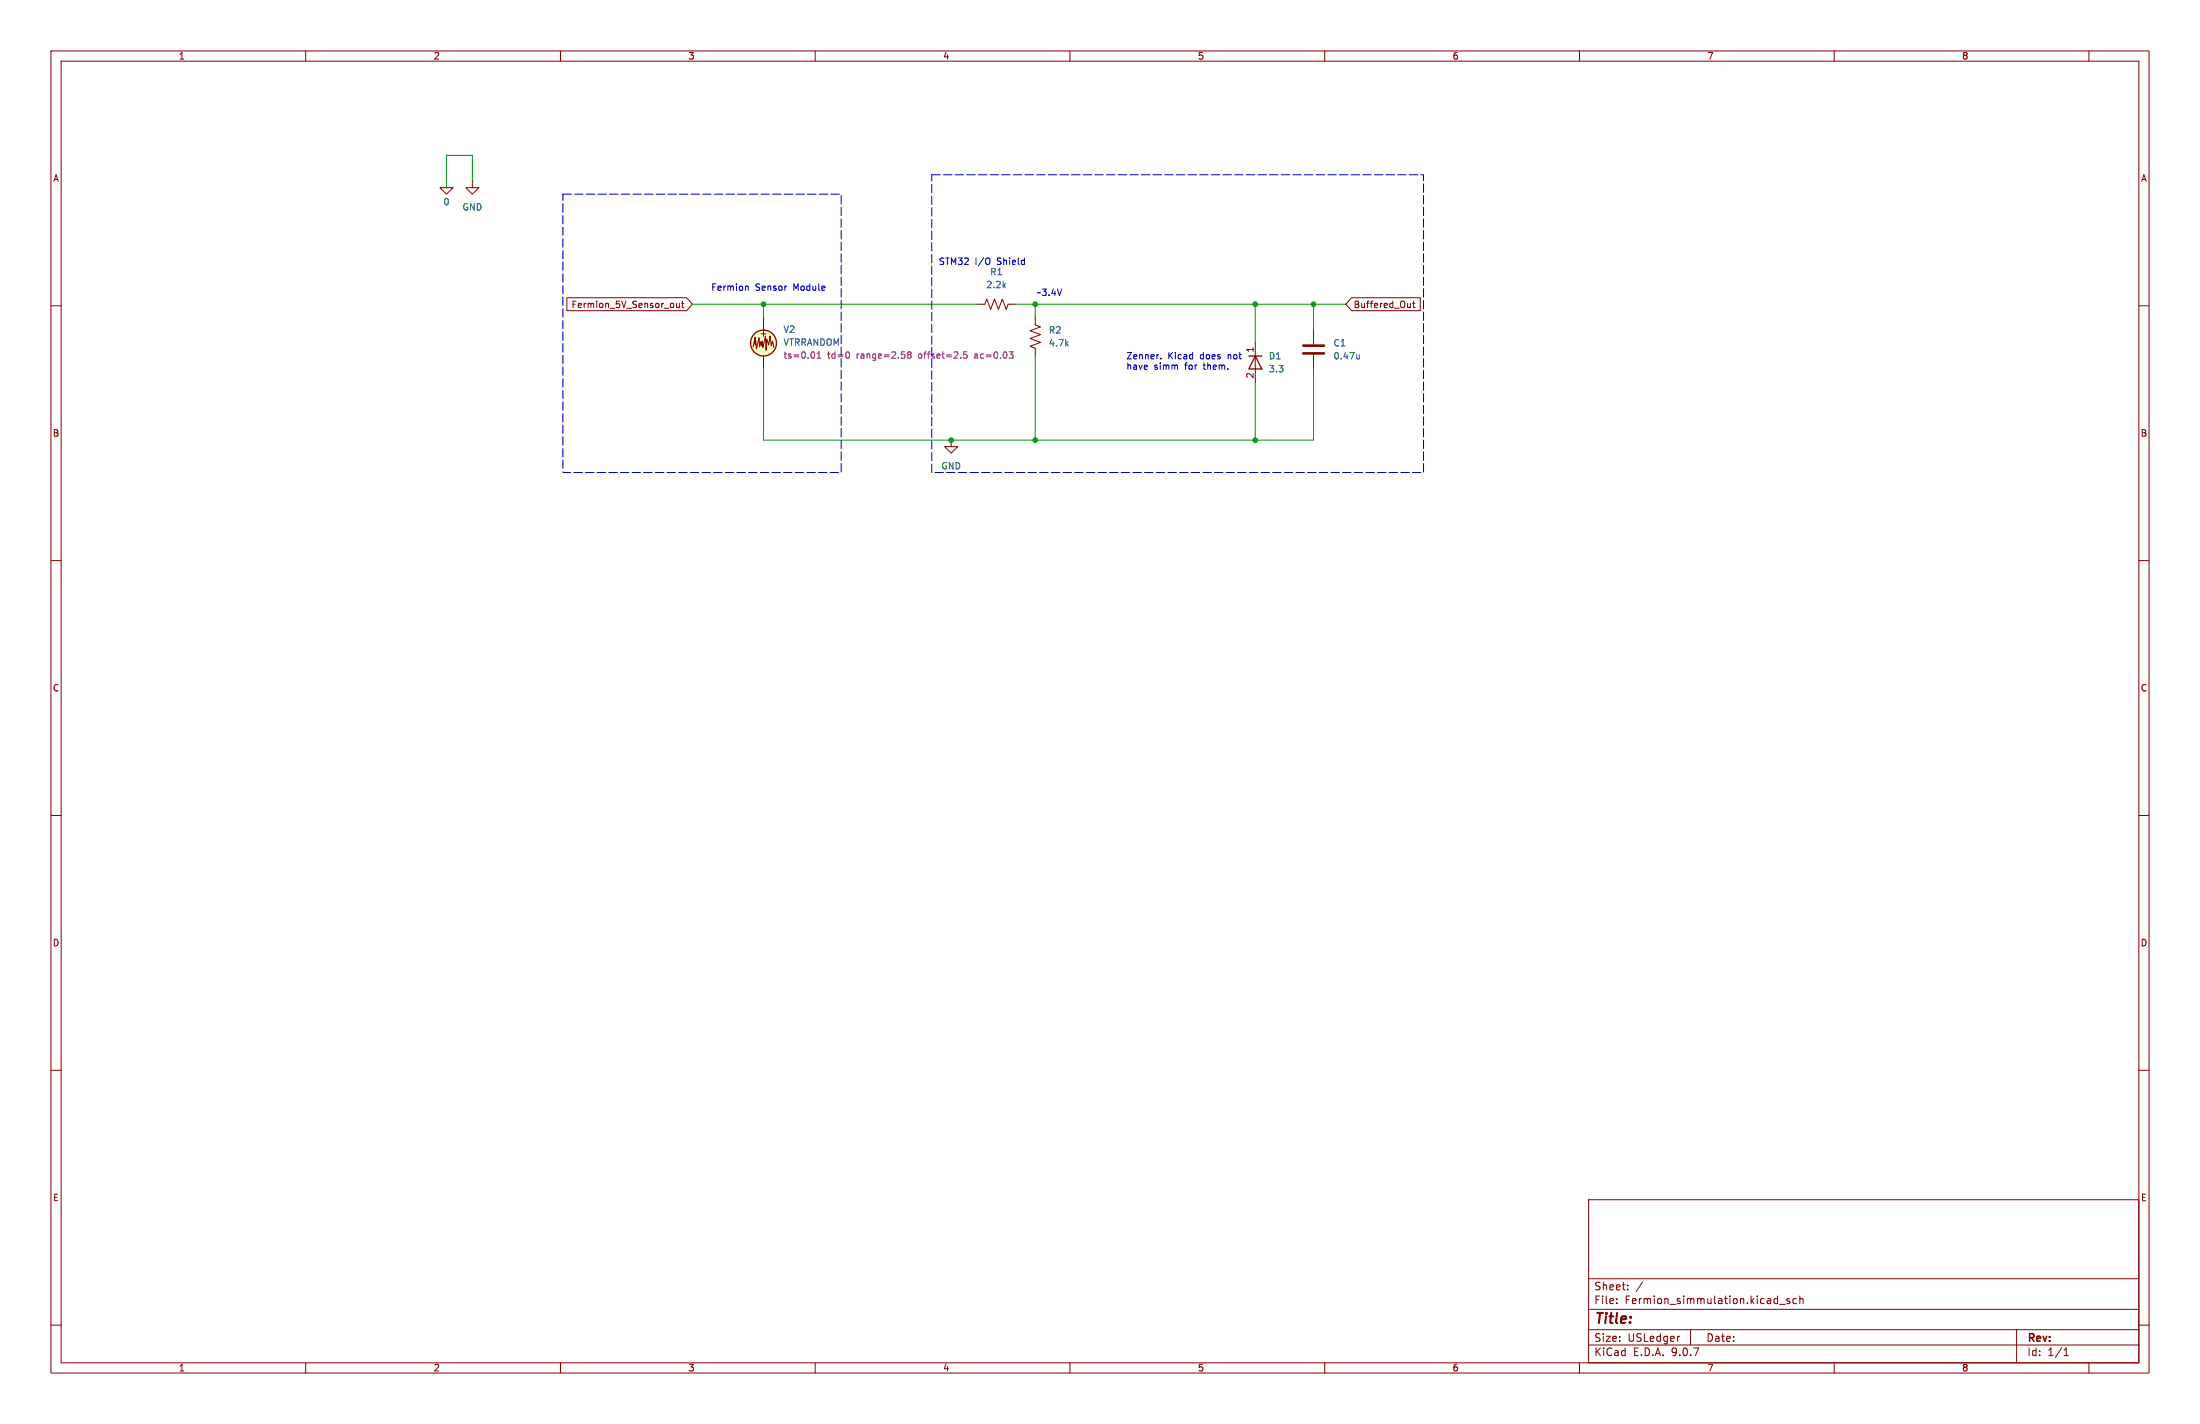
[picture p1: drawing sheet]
(kicad_sch
 (version 20250114)
 (generator "eeschema")
 (generator_version "9.0")
 (paper "USLedger")
 (lib_symbols
  (symbol "Device:C"
   (pin_numbers (hide yes))
   (pin_names
    (offset 0.254)) (exclude_from_sim no) (in_bom yes) (on_board yes)
   (property "Reference" "C" (at 0.635 2.54 0) (effects (font (size 1.27 1.27)) (justify left)))
   (property "Value" "C" (at 0.635 -2.54 0) (effects (font (size 1.27 1.27)) (justify left)))
   (property "Footprint" "" (at 0.9652 -3.81 0) (effects (font (size 1.27 1.27)) (hide yes)))
   (property "Datasheet" "~" (at 0 0 0) (effects (font (size 1.27 1.27)) (hide yes)))
   (property "Description" "Unpolarized capacitor" (at 0 0 0) (effects (font (size 1.27 1.27)) (hide yes)))
   (symbol "C_0_1"
    (polyline (pts (xy -2.032 0.762) (xy 2.032 0.762)) (stroke (width 0.508) (type default)) (fill (type none)))
    (polyline (pts (xy -2.032 -0.762) (xy 2.032 -0.762)) (stroke (width 0.508) (type default)) (fill (type none))))
   (symbol "C_1_1"
    (pin passive line (at 0 3.81 270) (length 2.794) (name "~" (effects (font (size 1.27 1.27)))) (number "1" (effects (font (size 1.27 1.27)))))
    (pin passive line (at 0 -3.81 90) (length 2.794) (name "~" (effects (font (size 1.27 1.27)))) (number "2" (effects (font (size 1.27 1.27))))))
   (embedded_fonts no))
  (symbol "Device:R_US"
   (pin_numbers (hide yes))
   (pin_names
    (offset 0)) (exclude_from_sim no) (in_bom yes) (on_board yes)
   (property "Reference" "R" (at 2.54 0 90) (effects (font (size 1.27 1.27))))
   (property "Value" "R_US" (at -2.54 0 90) (effects (font (size 1.27 1.27))))
   (property "Footprint" "" (at 1.016 -0.254 90) (effects (font (size 1.27 1.27)) (hide yes)))
   (property "Datasheet" "~" (at 0 0 0) (effects (font (size 1.27 1.27)) (hide yes)))
   (property "Description" "Resistor, US symbol" (at 0 0 0) (effects (font (size 1.27 1.27)) (hide yes)))
   (symbol "R_US_0_1"
    (polyline (pts (xy 0 2.286) (xy 0 2.54)) (stroke (width 0) (type default)) (fill (type none)))
    (polyline (pts (xy 0 2.286) (xy 1.016 1.905) (xy 0 1.524) (xy -1.016 1.143) (xy 0 0.762)) (stroke (width 0) (type default)) (fill (type none)))
    (polyline (pts (xy 0 0.762) (xy 1.016 0.381) (xy 0 0) (xy -1.016 -0.381) (xy 0 -0.762)) (stroke (width 0) (type default)) (fill (type none)))
    (polyline (pts (xy 0 -0.762) (xy 1.016 -1.143) (xy 0 -1.524) (xy -1.016 -1.905) (xy 0 -2.286)) (stroke (width 0) (type default)) (fill (type none)))
    (polyline (pts (xy 0 -2.286) (xy 0 -2.54)) (stroke (width 0) (type default)) (fill (type none))))
   (symbol "R_US_1_1"
    (pin passive line (at 0 3.81 270) (length 1.27) (name "~" (effects (font (size 1.27 1.27)))) (number "1" (effects (font (size 1.27 1.27)))))
    (pin passive line (at 0 -3.81 90) (length 1.27) (name "~" (effects (font (size 1.27 1.27)))) (number "2" (effects (font (size 1.27 1.27))))))
   (embedded_fonts no))
  (symbol "Simulation_SPICE:0"
   (power)
   (pin_numbers (hide yes))
   (pin_names
    (offset 0) (hide yes)) (exclude_from_sim no) (in_bom yes) (on_board yes)
   (property "Reference" "#GND" (at 0 -5.08 0) (effects (font (size 1.27 1.27)) (hide yes)))
   (property "Value" "0" (at 0 -2.54 0) (effects (font (size 1.27 1.27))))
   (property "Footprint" "" (at 0 0 0) (effects (font (size 1.27 1.27)) (hide yes)))
   (property "Datasheet" "https://ngspice.sourceforge.io/docs/ngspice-html-manual/manual.xhtml#subsec_Circuit_elements__device" (at 0 -10.16 0) (effects (font (size 1.27 1.27)) (hide yes)))
   (property "Description" "0V reference potential for simulation" (at 0 -7.62 0) (effects (font (size 1.27 1.27)) (hide yes)))
   (symbol "0_0_1"
    (polyline (pts (xy -1.27 0) (xy 0 -1.27) (xy 1.27 0) (xy -1.27 0)) (stroke (width 0) (type default)) (fill (type none))))
   (symbol "0_1_1"
    (pin power_in line (at 0 0 0) (length 0) (name "~" (effects (font (size 1.016 1.016)))) (number "1" (effects (font (size 1.016 1.016))))))
   (embedded_fonts no))
  (symbol "Simulation_SPICE:D"
   (pin_names
    (offset 1.016) (hide yes)) (exclude_from_sim no) (in_bom yes) (on_board yes)
   (property "Reference" "D" (at 0 2.54 0) (effects (font (size 1.27 1.27))))
   (property "Value" "D" (at 0 -2.54 0) (effects (font (size 1.27 1.27))))
   (property "Footprint" "" (at 0 0 0) (effects (font (size 1.27 1.27)) (hide yes)))
   (property "Datasheet" "https://ngspice.sourceforge.io/docs/ngspice-html-manual/manual.xhtml#cha_DIODEs" (at 0 0 0) (effects (font (size 1.27 1.27)) (hide yes)))
   (property "Description" "Diode for simulation or PCB" (at 0 0 0) (effects (font (size 1.27 1.27)) (hide yes)))
   (property "Sim.Device" "D" (at 0 0 0) (effects (font (size 1.27 1.27)) (hide yes)))
   (property "Sim.Pins" "1=K 2=A" (at 0 0 0) (effects (font (size 1.27 1.27)) (hide yes)))
   (property "Sim.Params" "rs=50m cjo=10p" (at 0 0 0) (effects (font (size 1.27 1.27)) (hide yes)))
   (symbol "D_0_1"
    (polyline (pts (xy -1.27 1.27) (xy -1.27 -1.27)) (stroke (width 0.254) (type default)) (fill (type none)))
    (polyline (pts (xy 1.27 1.27) (xy 1.27 -1.27) (xy -1.27 0) (xy 1.27 1.27)) (stroke (width 0.254) (type default)) (fill (type none)))
    (polyline (pts (xy 1.27 0) (xy -1.27 0)) (stroke (width 0) (type default)) (fill (type none))))
   (symbol "D_1_1"
    (pin passive line (at -3.81 0 0) (length 2.54) (name "K" (effects (font (size 1.27 1.27)))) (number "1" (effects (font (size 1.27 1.27)))))
    (pin passive line (at 3.81 0 180) (length 2.54) (name "A" (effects (font (size 1.27 1.27)))) (number "2" (effects (font (size 1.27 1.27))))))
   (embedded_fonts no))
  (symbol "Simulation_SPICE:VTRRANDOM"
   (pin_numbers (hide yes))
   (pin_names
    (offset 0.0254)) (exclude_from_sim no) (in_bom yes) (on_board yes)
   (property "Reference" "V" (at 2.54 2.54 0) (effects (font (size 1.27 1.27)) (justify left)))
   (property "Value" "VTRRANDOM" (at 2.54 0 0) (effects (font (size 1.27 1.27)) (justify left)))
   (property "Footprint" "" (at 0 0 0) (effects (font (size 1.27 1.27)) (hide yes)))
   (property "Datasheet" "https://ngspice.sourceforge.io/docs/ngspice-html-manual/manual.xhtml#subsec_Random_voltage_source" (at 0 0 0) (effects (font (size 1.27 1.27)) (hide yes)))
   (property "Description" "Voltage source, random noise" (at 0 0 0) (effects (font (size 1.27 1.27)) (hide yes)))
   (property "Sim.Pins" "1=+ 2=-" (at 0 0 0) (effects (font (size 1.27 1.27)) (hide yes)))
   (property "Sim.Params" "ts=1u td=0 range=1 offset=0" (at 2.54 -2.54 0) (effects (font (size 1.27 1.27)) (justify left)))
   (property "Sim.Type" "RANDUNIFORM" (at 0 0 0) (effects (font (size 1.27 1.27)) (hide yes)))
   (property "Sim.Device" "V" (at 0 0 0) (effects (font (size 1.27 1.27)) (justify left) (hide yes)))
   (symbol "VTRRANDOM_0_0"
    (text "+" (at 0 1.905 0) (effects (font (size 1.27 1.27)))))
   (symbol "VTRRANDOM_0_1"
    (polyline (pts (xy -2.032 -0.762) (xy -1.651 1.143) (xy -1.651 -0.254) (xy -1.524 0.508) (xy -1.397 -1.143) (xy -0.889 1.016) (xy -0.762 -0.762) (xy -0.508 0.254) (xy -0.381 -0.508) (xy -0.254 0.381) (xy -0.127 -0.889) (xy 0.381 1.397) (xy 0.508 -1.397) (xy 0.635 0.762) (xy 1.016 -0.381) (xy 1.27 1.397) (xy 1.524 -0.508) (xy 1.778 0.381) (xy 2.032 -0.889)) (stroke (width 0) (type default)) (fill (type none)))
    (circle (center 0 0) (radius 2.54) (stroke (width 0.254) (type default)) (fill (type background))))
   (symbol "VTRRANDOM_1_1"
    (pin passive line (at 0 5.08 270) (length 2.54) (name "~" (effects (font (size 1.27 1.27)))) (number "1" (effects (font (size 1.27 1.27)))))
    (pin passive line (at 0 -5.08 90) (length 2.54) (name "~" (effects (font (size 1.27 1.27)))) (number "2" (effects (font (size 1.27 1.27))))))
   (embedded_fonts no))
  (symbol "power:GND"
   (power)
   (pin_numbers (hide yes))
   (pin_names
    (offset 0) (hide yes)) (exclude_from_sim no) (in_bom yes) (on_board yes)
   (property "Reference" "#PWR" (at 0 -6.35 0) (effects (font (size 1.27 1.27)) (hide yes)))
   (property "Value" "GND" (at 0 -3.81 0) (effects (font (size 1.27 1.27))))
   (property "Footprint" "" (at 0 0 0) (effects (font (size 1.27 1.27)) (hide yes)))
   (property "Datasheet" "" (at 0 0 0) (effects (font (size 1.27 1.27)) (hide yes)))
   (property "Description" "Power symbol creates a global label with name \"GND\" , ground" (at 0 0 0) (effects (font (size 1.27 1.27)) (hide yes)))
   (symbol "GND_0_1"
    (polyline (pts (xy 0 0) (xy 0 -1.27) (xy 1.27 -1.27) (xy 0 -2.54) (xy -1.27 -1.27) (xy 0 -1.27)) (stroke (width 0) (type default)) (fill (type none))))
   (symbol "GND_1_1"
    (pin power_in line (at 0 0 270) (length 0) (name "~" (effects (font (size 1.27 1.27)))) (number "1" (effects (font (size 1.27 1.27))))))
   (embedded_fonts no)))
 (rectangle
  (start 182.88 34.29)
  (end 279.4 92.71)
  (stroke (width 0) (type dash))
  (fill (type none)))
 (rectangle
  (start 110.49 38.1)
  (end 165.1 92.71)
  (stroke (width 0) (type dash))
  (fill (type none)))
 (text "Zenner. Kicad does not \nhave simm for them."
  (exclude_from_sim no)
  (at 220.98 71.12 0)
  (effects (font (size 1.27 1.27)) (justify left)))
 (text "STM32 I/O Shield "
  (exclude_from_sim no)
  (at 193.294 51.562 0)
  (effects (font (size 1.27 1.27))))
 (text "Fermion Sensor Module"
  (exclude_from_sim no)
  (at 150.876 56.642 0)
  (effects (font (size 1.27 1.27))))
 (text "~3.4V"
  (exclude_from_sim no)
  (at 205.994 57.658 0)
  (effects (font (size 1.27 1.27))))
 (junction
  (at 186.69 86.36)
  (diameter 0)
  (color 0 0 0 0))
 (junction
  (at 257.81 59.69)
  (diameter 0)
  (color 0 0 0 0))
 (junction
  (at 149.86 59.69)
  (diameter 0)
  (color 0 0 0 0))
 (junction
  (at 246.38 59.69)
  (diameter 0)
  (color 0 0 0 0))
 (junction
  (at 203.2 59.69)
  (diameter 0)
  (color 0 0 0 0))
 (junction
  (at 203.2 86.36)
  (diameter 0)
  (color 0 0 0 0))
 (junction
  (at 246.38 86.36)
  (diameter 0)
  (color 0 0 0 0))
 (wire
  (pts (xy 199.39 59.69) (xy 203.2 59.69))
  (stroke (width 0) (type default)))
 (wire
  (pts (xy 92.71 35.56) (xy 92.71 30.48))
  (stroke (width 0) (type default)))
 (wire
  (pts (xy 246.38 59.69) (xy 257.81 59.69))
  (stroke (width 0) (type default)))
 (wire
  (pts (xy 186.69 86.36) (xy 149.86 86.36))
  (stroke (width 0) (type default)))
 (wire
  (pts (xy 203.2 59.69) (xy 203.2 62.23))
  (stroke (width 0) (type default)))
 (wire
  (pts (xy 149.86 59.69) (xy 191.77 59.69))
  (stroke (width 0) (type default)))
 (wire
  (pts (xy 186.69 86.36) (xy 203.2 86.36))
  (stroke (width 0) (type default)))
 (wire
  (pts (xy 203.2 59.69) (xy 246.38 59.69))
  (stroke (width 0) (type default)))
 (wire
  (pts (xy 246.38 74.93) (xy 246.38 86.36))
  (stroke (width 0) (type default)))
 (wire
  (pts (xy 257.81 59.69) (xy 257.81 64.77))
  (stroke (width 0) (type default)))
 (wire
  (pts (xy 257.81 86.36) (xy 246.38 86.36))
  (stroke (width 0) (type default)))
 (wire
  (pts (xy 135.89 59.69) (xy 149.86 59.69))
  (stroke (width 0) (type default)))
 (wire
  (pts (xy 149.86 59.69) (xy 149.86 62.23))
  (stroke (width 0) (type default)))
 (wire
  (pts (xy 246.38 86.36) (xy 203.2 86.36))
  (stroke (width 0) (type default)))
 (wire
  (pts (xy 203.2 69.85) (xy 203.2 86.36))
  (stroke (width 0) (type default)))
 (wire
  (pts (xy 87.63 30.48) (xy 87.63 36.83))
  (stroke (width 0) (type default)))
 (wire
  (pts (xy 149.86 86.36) (xy 149.86 72.39))
  (stroke (width 0) (type default)))
 (wire
  (pts (xy 257.81 72.39) (xy 257.81 86.36))
  (stroke (width 0) (type default)))
 (wire
  (pts (xy 257.81 59.69) (xy 264.16 59.69))
  (stroke (width 0) (type default)))
 (wire
  (pts (xy 246.38 67.31) (xy 246.38 59.69))
  (stroke (width 0) (type default)))
 (wire
  (pts (xy 92.71 30.48) (xy 87.63 30.48))
  (stroke (width 0) (type default)))
 (global_label "Fermion_5V_Sensor_out"
  (shape input)
  (at 135.89 59.69 180)
  (fields_autoplaced yes)
  (effects (font (size 1.27 1.27)) (justify right))
  (property "Intersheetrefs" "${INTERSHEET_REFS}" (at 110.7103 59.69 0) (effects (font (size 1.27 1.27)) (justify right) (hide yes))))
 (global_label "Buffered_Out"
  (shape input)
  (at 264.16 59.69 0)
  (fields_autoplaced yes)
  (effects (font (size 1.27 1.27)) (justify left))
  (property "Intersheetrefs" "${INTERSHEET_REFS}" (at 279.3008 59.69 0) (effects (font (size 1.27 1.27)) (justify left) (hide yes))))
 (symbol
  (lib_id "Simulation_SPICE:D")
  (at 246.38 71.12 270)
  (unit 1)
  (exclude_from_sim no)
  (in_bom yes)
  (on_board yes)
  (dnp no)
  (property "Reference" "D1" (at 248.92 69.8499 90) (effects (font (size 1.27 1.27)) (justify left)))
  (property "Value" "3.3" (at 248.92 72.3899 90) (effects (font (size 1.27 1.27)) (justify left)))
  (property "Footprint" "" (at 246.38 71.12 0) (effects (font (size 1.27 1.27)) (hide yes)))
  (property "Datasheet" "https://ngspice.sourceforge.io/docs/ngspice-html-manual/manual.xhtml#cha_DIODEs" (at 246.38 71.12 0) (effects (font (size 1.27 1.27)) (hide yes)))
  (property "Description" "Diode for simulation or PCB" (at 246.38 71.12 0) (effects (font (size 1.27 1.27)) (hide yes)))
  (property "Sim.Device" "D" (at 246.38 71.12 0) (effects (font (size 1.27 1.27)) (hide yes)))
  (property "Sim.Pins" "1=K 2=A" (at 246.38 71.12 0) (effects (font (size 1.27 1.27)) (hide yes)))
  (property "Sim.Params" "rs=50m cjo=10p bv=3.3 ibv=0.001" (at 246.38 71.12 0) (effects (font (size 1.27 1.27)) (hide yes)))
  (pin "1")
  (pin "2"))
 (symbol
  (lib_id "Simulation_SPICE:VTRRANDOM")
  (at 149.86 67.31 0)
  (unit 1)
  (exclude_from_sim no)
  (in_bom yes)
  (on_board yes)
  (dnp no)
  (fields_autoplaced yes)
  (property "Reference" "V2" (at 153.67 64.6401 0) (effects (font (size 1.27 1.27)) (justify left)))
  (property "Value" "VTRRANDOM" (at 153.67 67.1801 0) (effects (font (size 1.27 1.27)) (justify left)))
  (property "Footprint" "" (at 149.86 67.31 0) (effects (font (size 1.27 1.27)) (hide yes)))
  (property "Datasheet" "https://ngspice.sourceforge.io/docs/ngspice-html-manual/manual.xhtml#subsec_Random_voltage_source" (at 149.86 67.31 0) (effects (font (size 1.27 1.27)) (hide yes)))
  (property "Description" "Voltage source, random noise" (at 149.86 67.31 0) (effects (font (size 1.27 1.27)) (hide yes)))
  (property "Sim.Pins" "1=+ 2=-" (at 149.86 67.31 0) (effects (font (size 1.27 1.27)) (hide yes)))
  (property "Sim.Params" "ts=0.01 td=0 range=2.58 offset=2.5 ac=0.03" (at 153.67 69.7201 0) (effects (font (size 1.27 1.27)) (justify left)))
  (property "Sim.Type" "RANDUNIFORM" (at 149.86 67.31 0) (effects (font (size 1.27 1.27)) (hide yes)))
  (property "Sim.Device" "V" (at 149.86 67.31 0) (effects (font (size 1.27 1.27)) (justify left) (hide yes)))
  (pin "1")
  (pin "2"))
 (symbol
  (lib_id "Device:R_US")
  (at 203.2 66.04 180)
  (unit 1)
  (exclude_from_sim no)
  (in_bom yes)
  (on_board yes)
  (dnp no)
  (fields_autoplaced yes)
  (property "Reference" "R2" (at 205.74 64.7699 0) (effects (font (size 1.27 1.27)) (justify right)))
  (property "Value" "4.7k" (at 205.74 67.3099 0) (effects (font (size 1.27 1.27)) (justify right)))
  (property "Footprint" "" (at 202.184 65.786 90) (effects (font (size 1.27 1.27)) (hide yes)))
  (property "Datasheet" "~" (at 203.2 66.04 0) (effects (font (size 1.27 1.27)) (hide yes)))
  (property "Description" "Resistor, US symbol" (at 203.2 66.04 0) (effects (font (size 1.27 1.27)) (hide yes)))
  (pin "1")
  (pin "2"))
 (symbol
  (lib_id "Device:C")
  (at 257.81 68.58 0)
  (unit 1)
  (exclude_from_sim no)
  (in_bom yes)
  (on_board yes)
  (dnp no)
  (fields_autoplaced yes)
  (property "Reference" "C1" (at 261.62 67.3099 0) (effects (font (size 1.27 1.27)) (justify left)))
  (property "Value" "0.47u" (at 261.62 69.8499 0) (effects (font (size 1.27 1.27)) (justify left)))
  (property "Footprint" "" (at 258.7752 72.39 0) (effects (font (size 1.27 1.27)) (hide yes)))
  (property "Datasheet" "~" (at 257.81 68.58 0) (effects (font (size 1.27 1.27)) (hide yes)))
  (property "Description" "Unpolarized capacitor" (at 257.81 68.58 0) (effects (font (size 1.27 1.27)) (hide yes)))
  (pin "1")
  (pin "2"))
 (symbol
  (lib_id "power:GND")
  (at 92.71 35.56 0)
  (mirror y)
  (unit 1)
  (exclude_from_sim no)
  (in_bom yes)
  (on_board yes)
  (dnp no)
  (property "Reference" "#PWR01" (at 92.71 41.91 0) (effects (font (size 1.27 1.27)) (hide yes)))
  (property "Value" "GND" (at 92.71 40.64 0) (effects (font (size 1.27 1.27))))
  (property "Footprint" "" (at 92.71 35.56 0) (effects (font (size 1.27 1.27)) (hide yes)))
  (property "Datasheet" "" (at 92.71 35.56 0) (effects (font (size 1.27 1.27)) (hide yes)))
  (property "Description" "Power symbol creates a global label with name \"GND\" , ground" (at 92.71 35.56 0) (effects (font (size 1.27 1.27)) (hide yes)))
  (pin "1"))
 (symbol
  (lib_id "power:GND")
  (at 186.69 86.36 0)
  (unit 1)
  (exclude_from_sim no)
  (in_bom yes)
  (on_board yes)
  (dnp no)
  (fields_autoplaced yes)
  (property "Reference" "#PWR02" (at 186.69 92.71 0) (effects (font (size 1.27 1.27)) (hide yes)))
  (property "Value" "GND" (at 186.69 91.44 0) (effects (font (size 1.27 1.27))))
  (property "Footprint" "" (at 186.69 86.36 0) (effects (font (size 1.27 1.27)) (hide yes)))
  (property "Datasheet" "" (at 186.69 86.36 0) (effects (font (size 1.27 1.27)) (hide yes)))
  (property "Description" "Power symbol creates a global label with name \"GND\" , ground" (at 186.69 86.36 0) (effects (font (size 1.27 1.27)) (hide yes)))
  (pin "1"))
 (symbol
  (lib_id "Simulation_SPICE:0")
  (at 87.63 36.83 0)
  (mirror y)
  (unit 1)
  (exclude_from_sim no)
  (in_bom yes)
  (on_board yes)
  (dnp no)
  (property "Reference" "#GND01" (at 87.63 41.91 0) (effects (font (size 1.27 1.27)) (hide yes)))
  (property "Value" "0" (at 87.63 39.624 0) (effects (font (size 1.27 1.27))))
  (property "Footprint" "" (at 87.63 36.83 0) (effects (font (size 1.27 1.27)) (hide yes)))
  (property "Datasheet" "https://ngspice.sourceforge.io/docs/ngspice-html-manual/manual.xhtml#subsec_Circuit_elements__device" (at 87.63 46.99 0) (effects (font (size 1.27 1.27)) (hide yes)))
  (property "Description" "0V reference potential for simulation" (at 87.63 44.45 0) (effects (font (size 1.27 1.27)) (hide yes)))
  (pin "1"))
 (symbol
  (lib_id "Device:R_US")
  (at 195.58 59.69 90)
  (unit 1)
  (exclude_from_sim no)
  (in_bom yes)
  (on_board yes)
  (dnp no)
  (fields_autoplaced yes)
  (property "Reference" "R1" (at 195.58 53.34 90) (effects (font (size 1.27 1.27))))
  (property "Value" "2.2k" (at 195.58 55.88 90) (effects (font (size 1.27 1.27))))
  (property "Footprint" "" (at 195.834 58.674 90) (effects (font (size 1.27 1.27)) (hide yes)))
  (property "Datasheet" "~" (at 195.58 59.69 0) (effects (font (size 1.27 1.27)) (hide yes)))
  (property "Description" "Resistor, US symbol" (at 195.58 59.69 0) (effects (font (size 1.27 1.27)) (hide yes)))
  (pin "1")
  (pin "2"))
 (sheet_instances
  (path ""
   (page "1")))
 (embedded_fonts no))
